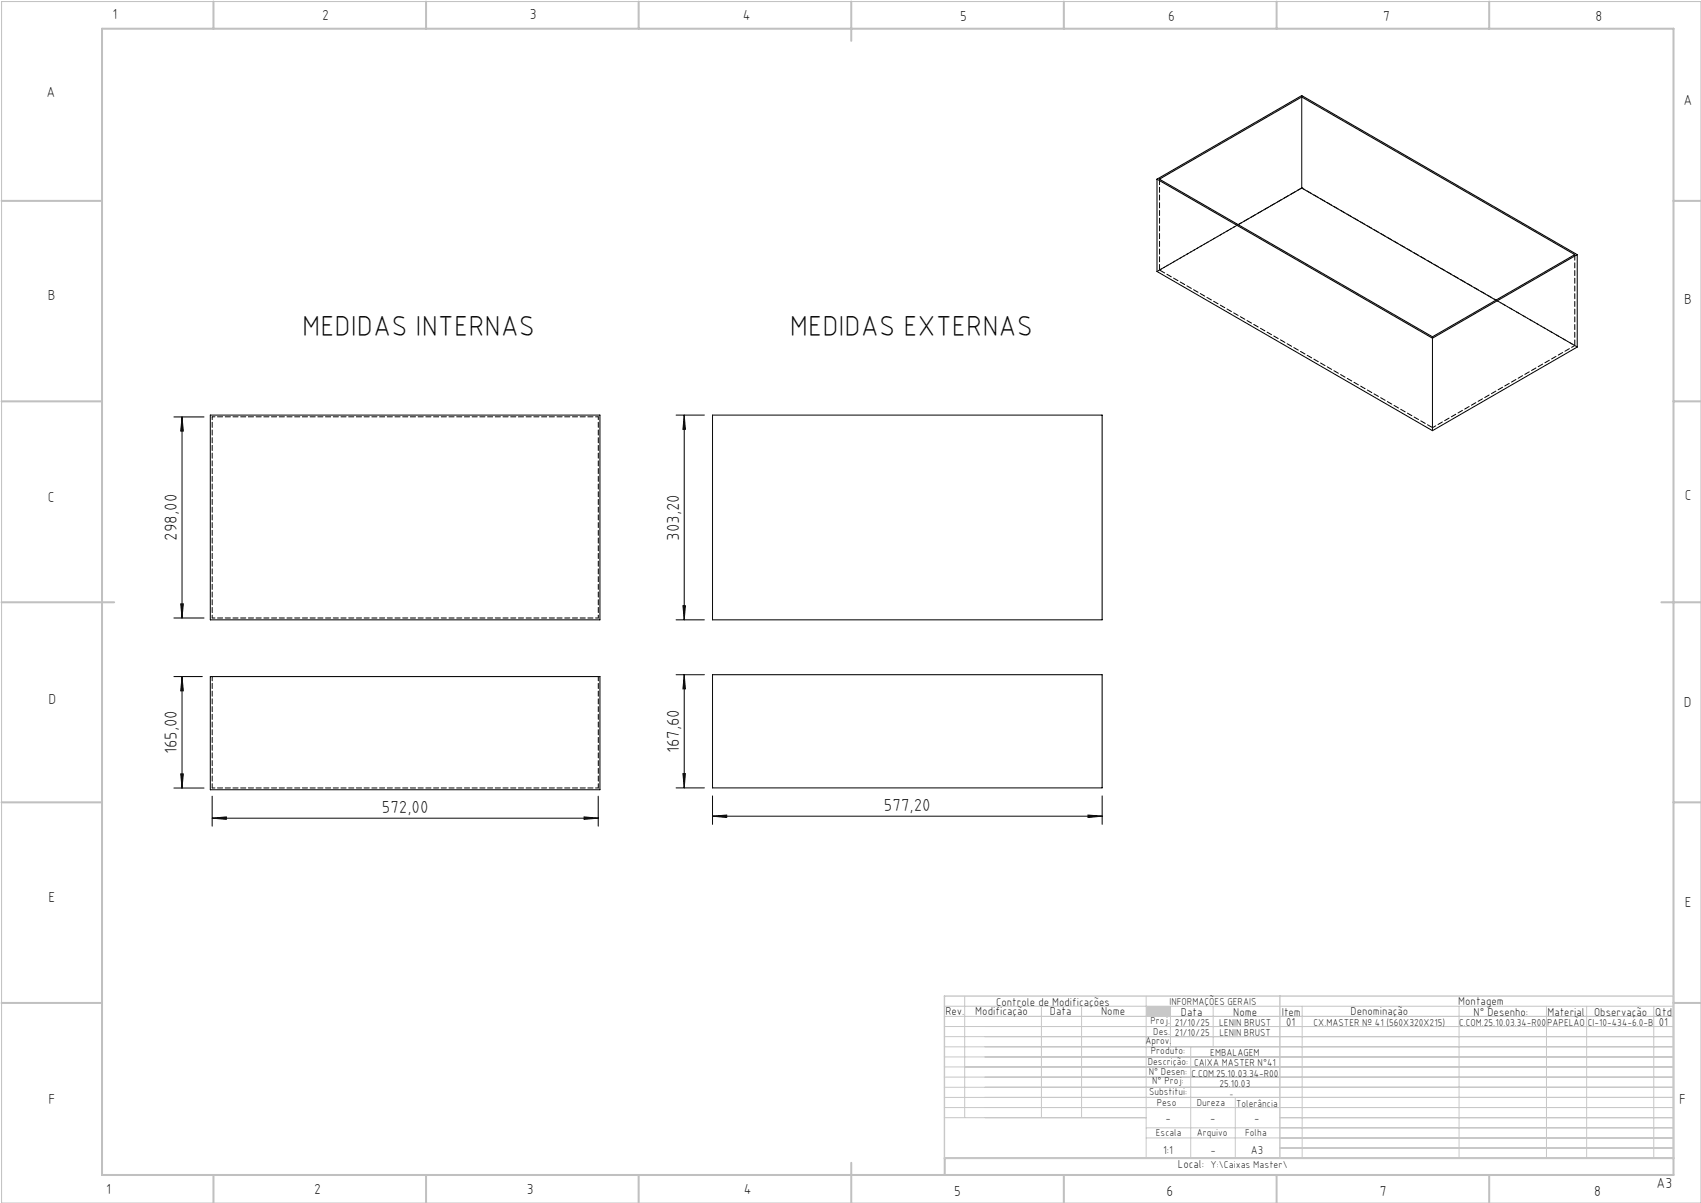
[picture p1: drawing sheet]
<svg xmlns="http://www.w3.org/2000/svg" width="420mm" height="297mm" viewBox="0 0 420 297" stroke-linecap="round" stroke-linejoin="round" font-family="sans-serif">
<path d="M.4 .4h419.6v296.6h-419.6z" fill="none" stroke="#c0c0c0" stroke-width=".25"/>
<g fill="none" stroke="#c0c0c0" stroke-width=".5">
<path d="M25.2 7.1h388v283h-388zM52.7 .4v6.7M105.2 .4v6.7M157.7 .4v6.7M210.2 .4v9.7M262.7 .4v6.7M315.2 .4v6.7M367.7 .4v6.7M.4 49.6h24.8M413.2 49.6h6.8M.4 99.1h24.8M413.2 99.1h6.8"/>
<path d="M.4 148.7h27.8M410.2 148.7h9.8M.4 198.1h24.8M413.2 198.1h6.8M.4 247.6h24.8M413.2 247.6h6.8M52.7 290.1v6.9M105.2 290.1v6.9M157.7 290.1v6.9M210.2 287.1v9.9M262.7 290.1v6.9M315.2 290.1v6.9"/>
<path d="M367.7 290.1v6.9M413.2 285.9h-179.9v4.2"/>
</g>
<g fill="none" stroke="#c3c8d2" stroke-width=".25">
<path d="M233.2 250.9h180M233.2 248.4h180M233.2 253.4h180M233.2 255.9h180M233.2 258.4h180M238.2 245.9v30M257.1 248.4v27.5M267.1 248.4v27.5M283 245.9v40M289 248.4v10M294 258.4v27.5M299.5 248.4v10"/>
<path d="M321.5 248.4v37.5M360.3 248.4v37.5M381.8 248.4v37.5M391.8 248.4v37.5M408.3 248.4v37.5M233.2 260.9h180M233.2 263.4h180M233.2 265.9h180M233.2 268.4h180M233.2 270.9h180M233.2 273.4h180M233.2 275.9h49.8"/>
<path d="M283 278.4h130.2M305 270.9v15M316 275.9h97.2M283 280.9h130.2M316 283.4h97.2"/>
</g>
<path d="M233.2 245.9h180v40h-180zM316 245.9v40" fill="none" stroke="#c3c8d2" stroke-width=".35"/>
<path d="M283 248.4h6v2.5h-6z" fill-rule="evenodd" fill="#c3c8d2"/>
<g fill="none" stroke="#000" stroke-width=".25">
<path d="M321.4 24v22.4M285.7 44.2v22.8l68 39.3M285.7 44.2l68 39.3M285.7 44.2l35.7-20.6 68 39.3M286.3 44.2l35.1-20.2 67.4 38.9-35.1 20.2zM321.4 46.4l48 27.7M321.4 46.4l-15.6 9.1M389.4 62.9l-35.7 20.6M389.4 62.9v22.8l-35.7 20.6M353.7 83.5v22.8M42.9 102.9h7.5M44.9 102.9l.4 3.5h-.7z"/>
<path d="M44.9 102.9v49.7M51.9 102.5h96.2v50.5h-96.2zM166.9 102.5h7M168.9 102.5l.3 3.5h-.6zM168.9 102.5v50.5M175.9 102.5h96.2v50.5h-96.2zM42.9 152.6h7.5M44.6 149.1h.7l-.4 3.5zM166.9 153h7M168.6 149.5h.6l-.3 3.5zM42.9 167h7.1M44.9 167l.4 3.6h-.7z"/>
<path d="M44.9 167v27.6M51.9 167h96.2v28h-96.2zM166.9 166.6h7M168.9 166.6v27.9M168.9 166.6l.3 3.5h-.6zM175.9 166.6h96.2v27.9h-96.2zM42.9 194.6h7.5M44.6 191.1h.7l-.4 3.5zM52.4 196.6v7.4M147.7 196.6v7.4M166.9 194.5h7M168.6 191h.6l-.3 3.5z"/>
<path d="M175.9 196.5v7M272.1 196.5v7M52.4 202l3.5-.3v.6zM52.4 202h95.3M144.2 201.7l3.5 .3-3.5 .3zM175.9 201.5l3.5-.3v.6zM175.9 201.5h96.2M268.6 201.2l3.5 .3-3.5 .3z"/>
</g>
<g fill="#000">
<path d="M44.6 149.1h.7l-.4 3.5zM44.9 102.9l.4 3.5h-.7zM168.6 149.5h.6l-.3 3.5zM168.9 102.5l.3 3.5h-.6z"/>
<path d="M44.9 167l.4 3.6h-.7zM44.6 191.1h.7l-.4 3.5zM168.9 166.6l.3 3.5h-.6zM168.6 191h.6l-.3 3.5z"/>
<path d="M52.4 202l3.5-.3v.6zM144.2 201.7l3.5 .3-3.5 .3zM175.9 201.5l3.5-.3v.6zM268.6 201.2l3.5 .3-3.5 .3z"/>
</g>
<path d="M52.4 167v27.5M147.7 167v27.5" fill="none" stroke="#000" stroke-width=".25" stroke-dasharray="1.3 .6" stroke-dashoffset=".2"/>
<path d="M52.4 102.9h95.3M147.7 102.9v49.7M52.4 152.6v-49.7M147.7 152.6h-95.3M52.4 194.5h95.3" fill="none" stroke="#000" stroke-width=".25" stroke-dasharray="1.3 .6" stroke-dashoffset=".6"/>
<path d="M321.4 23.6v.3M321.4 46.4h.1M321.4 46.4l-35.7 20.6M353.7 83.1v.4" fill="none" stroke="#000" stroke-width=".25" stroke-dasharray="1.3 .6"/>
<path d="M286.3 44.2v22.5M305.8 55.4l-19.5 11.3M388.8 62.9v22.4M388.8 85.3l-19.4-11.2" fill="none" stroke="#000" stroke-width=".25" stroke-dasharray="1.3 .6" stroke-dashoffset="-.1"/>
<path d="M286.3 66.7l67.4 38.9" fill="none" stroke="#000" stroke-width=".25" stroke-dasharray="1.3 .6" stroke-dashoffset="-.2"/>
<path d="M389.4 85.7l-68-39.3M353.7 105.6l35.1-20.3" fill="none" stroke="#000" stroke-width=".25" stroke-dasharray="1.3 .6" stroke-dashoffset=".4"/>
<g font-size="7.1">
<text x="74.6" y="82.9">MEDIDAS INTERNAS</text>
<text x="195" y="82.9">MEDIDAS EXTERNAS</text>
</g>
<g font-size="4.3">
<text x="43.7" y="133.5" transform="rotate(-90 43.7 133.5)">298,00</text>
<text x="167.7" y="133.5" transform="rotate(-90 167.7 133.5)">303,20</text>
<text x="167.7" y="186" transform="rotate(-90 167.7 186)">167,60</text>
<text x="43.7" y="186.3" transform="rotate(-90 43.7 186.3)">165,00</text>
<text x="94.3" y="200.7">572,00</text>
<text x="218.3" y="200.2">577,20</text>
</g>
<g font-size="3.6">
<text x="27.8" y="4.8">1</text>
<text x="79.5" y="4.9">2</text>
<text x="130.8" y="4.8">3</text>
<text x="183.4" y="4.9">4</text>
<text x="237.1" y="5.1">5</text>
<text x="288.4" y="5.2">6</text>
<text x="341.5" y="5.1">7</text>
<text x="394" y="5.2">8</text>
<text x="11.5" y="24">A</text>
<text x="415.7" y="25.8">A</text>
<text x="11.8" y="74.1">B</text>
<text x="415.8" y="75.1">B</text>
<text x="11.8" y="124">C</text>
<text x="416" y="123.5">C</text>
<text x="12" y="173.7">D</text>
<text x="415.8" y="174.7">D</text>
<text x="12" y="222.6">E</text>
<text x="416" y="223.9">E</text>
<text x="12" y="272.6">F</text>
<text x="414.6" y="272.6">F</text>
<text x="409" y="293.3">A3</text>
<text x="26.2" y="294.8">1</text>
<text x="77.6" y="294.8">2</text>
<text x="130.1" y="294.8">3</text>
<text x="183.7" y="294.7">4</text>
<text x="235.6" y="295.2">5</text>
<text x="288" y="295.2">6</text>
<text x="340.7" y="295.2">7</text>
<text x="393.6" y="295.2">8</text>
</g>
<g font-size="2.9">
<text x="240.8" y="250.6">Modificação</text>
<text x="259.2" y="250.6">Data</text>
<text x="271.9" y="250.6">Nome</text>
<text x="290.9" y="288.4">Local:</text>
</g>
<g font-size="2.8">
<text x="233.4" y="250.6">Rev.</text>
<text x="246" y="248.4">Controle de Modificações</text>
<text x="291.6" y="250.8">Data</text>
<text x="304.5" y="250.8">Nome</text>
<text x="316.5" y="250.9">Item</text>
<text x="333.5" y="250.5">Denominação</text>
<text x="360.1" y="248.2">Montagem</text>
<text x="363.9" y="250.8">N° Desenho:</text>
<text x="382.1" y="250.8">Material</text>
<text x="393.6" y="250.8">Observação</text>
<text x="408.7" y="250.9">Qtd</text>
<text x="317.6" y="253.3">01</text>
<text x="409.6" y="253.3">01</text>
<text x="287.7" y="276.9">-</text>
<text x="298.8" y="276.9">-</text>
<text x="309.7" y="276.9">-</text>
<text x="287.2" y="284.8">1:1</text>
<text x="298.9" y="284.8">-</text>
<text x="308.8" y="284.8">A3</text>
</g>
<g font-size="2.5">
<text x="288.7" y="248.2">INFORMAÇÕES GERAIS</text>
<text x="282.8" y="257.8">Aprov.</text>
<text x="284.1" y="252.9">Proj.</text>
<text x="284.8" y="255.4">Des.</text>
<text x="290.1" y="255.8">21/10/25</text>
<text x="290.1" y="253.3">21/10/25</text>
<text x="301" y="253.3">LENIN BRUST</text>
<text x="301.1" y="255.8">LENIN BRUST</text>
<text x="324.3" y="253.3">CX.MASTER Nº 41 (560X320X215)</text>
<text x="360.3" y="253.3">C.COM.25.10.03.34-R00</text>
<text x="382" y="253.3">PAPELÃO</text>
<text x="392" y="253.3">CI-10-434-6.0-B</text>
<text x="283.4" y="262.9">Descrição:</text>
<text x="284.2" y="260.3">Produto:</text>
<text x="294.8" y="263.3">CAIXA MASTER N°41</text>
<text x="298.8" y="260.7">EMBALAGEM</text>
<text x="283.7" y="265.4">N° Desen:</text>
<text x="284.5" y="267.7">N° Proj:</text>
<text x="294.2" y="265.9">C.COM.25.10.03.34-R00</text>
<text x="301.1" y="268.3">25.10.03</text>
<text x="283.7" y="270.4">Substitui:</text>
<text x="285.6" y="273">Peso</text>
<text x="295.5" y="273">Dureza</text>
<text x="305.2" y="273.3">Tolerância</text>
<text x="285.4" y="280.4">Escala</text>
<text x="295.5" y="280.4">Arquivo</text>
<text x="307.5" y="280.4">Folha</text>
<text x="298.9" y="288.4">Y:\Caixas Master\</text>
</g>
<text font-size="2.1" x="303.5" y="270.9">-</text>
</svg>
